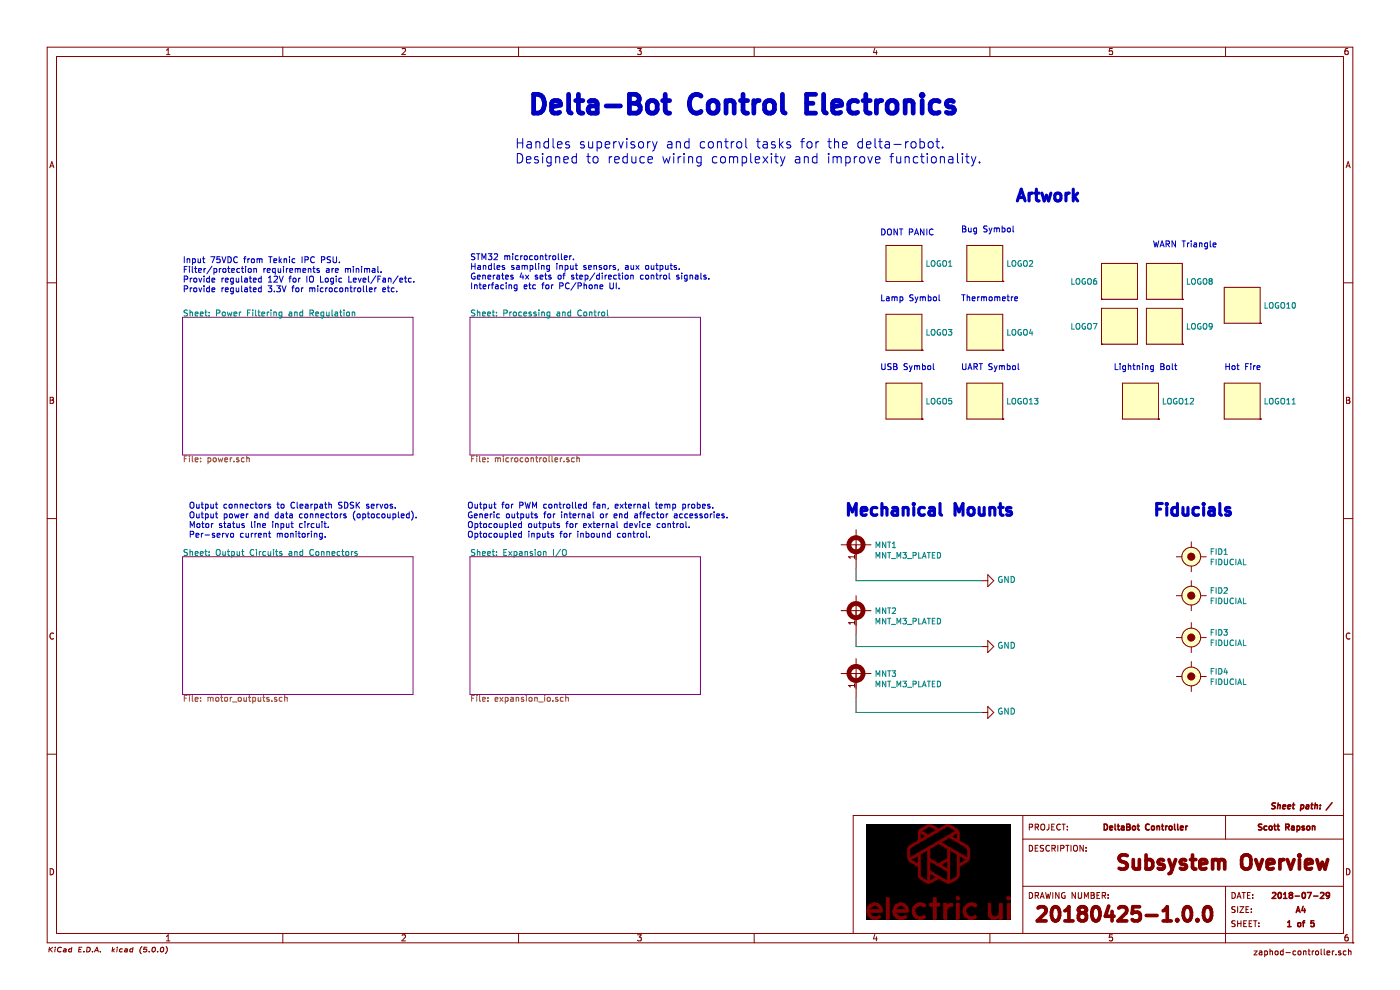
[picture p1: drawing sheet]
EESchema Schematic File Version 4
LIBS:zaphod-controller-cache
EELAYER 26 0
EELAYER END
$Descr A4 11693 8268
encoding utf-8
Sheet 1 5
Title "Subsystem Overview"
Date "2018-07-29"
Rev "1.0.0"
Comp ""
Comment1 "DeltaBot Controller"
Comment2 "20180425"
Comment3 "Scott Rapson"
Comment4 ""
$EndDescr
$Sheet
S 1525 2650 1925 1150
U 5AB8A40C
F0 "Power Filtering and Regulation" 50
F1 "power.sch" 50
$EndSheet
$Sheet
S 3925 2650 1925 1150
U 5AB8A40F
F0 "Processing and Control" 50
F1 "microcontroller.sch" 50
$EndSheet
$Sheet
S 1525 4650 1925 1150
U 5AB8A412
F0 "Output Circuits and Connectors" 50
F1 "motor_outputs.sch" 50
$EndSheet
$Sheet
S 3925 4650 1925 1150
U 5AB8A415
F0 "Expansion I/O" 50
F1 "expansion_io.sch" 50
$EndSheet
Text Notes 4400 975  0    157  ~ 31
Delta-Bot Control Electronics
Text Notes 4300 1375 0    79   ~ 0
Handles supervisory and control tasks for the delta-robot.\nDesigned to reduce wiring complexity and improve functionality.
Text Notes 1525 2450 0    50   ~ 0
Input 75VDC from Teknic IPC PSU.\nFilter/protection requirements are minimal.\nProvide regulated 12V for IO Logic Level/Fan/etc.\nProvide regulated 3.3V for microcontroller etc.
Text Notes 3925 2425 0    50   ~ 0
STM32 microcontroller.\nHandles sampling input sensors, aux outputs.\nGenerates 4x sets of step/direction control signals.\nInterfacing etc for PC/Phone UI.
Text Notes 1575 4500 0    50   ~ 0
Output connectors to Clearpath SDSK servos.\nOutput power and data connectors (optocoupled).\nMotor status line input circuit.\nPer-servo current monitoring.
Text Notes 3900 4500 0    50   ~ 0
Output for PWM controlled fan, external temp probes.\nGeneric outputs for internal or end affector accessories.\nOptocoupled outputs for external device control.\nOptocoupled inputs for inbound control.
$Comp
L appli_mount:MNT_M3_PLATED MNT1
U 1 1
P 7150 4550
F 0 "MNT1" H 7303 4550 47  0000 L CNN
F 1 "MNT_M3_PLATED" H 7303 4463 47  0000 L CNN
F 2 "Applidyne_Mount:MTGP650H330" H 7150 4725 47  0001 C CNN
F 3 "" H 7150 4550 60  0000 C CNN
	1    7150 4550
	1    0    0    -1  
$EndComp
$Comp
L appli_mount:MNT_M3_PLATED MNT2
U 1 1
P 7150 5100
F 0 "MNT2" H 7303 5100 47  0000 L CNN
F 1 "MNT_M3_PLATED" H 7303 5013 47  0000 L CNN
F 2 "Applidyne_Mount:MTGP650H330" H 7150 5275 47  0001 C CNN
F 3 "" H 7150 5100 60  0000 C CNN
	1    7150 5100
	1    0    0    -1  
$EndComp
Wire Wire Line
	7150 4750 7150 4850
Wire Wire Line
	7150 5400 7150 5300
$Comp
L appli_mount:MNT_M3_PLATED MNT3
U 1 1
P 7150 5625
F 0 "MNT3" H 7303 5625 47  0000 L CNN
F 1 "MNT_M3_PLATED" H 7303 5538 47  0000 L CNN
F 2 "Applidyne_Mount:MTGP650H330" H 7150 5800 47  0001 C CNN
F 3 "" H 7150 5625 60  0000 C CNN
	1    7150 5625
	1    0    0    -1  
$EndComp
Wire Wire Line
	7150 5825 7150 5950
$Comp
L appli_power:GND #PWR0101
U 1 1
P 8200 5950
F 0 "#PWR0101" H 8200 5700 50  0001 C CNN
F 1 "GND" V 8205 5822 50  0000 R CNN
F 2 "" H 8200 5950 60  0000 C CNN
F 3 "" H 8200 5950 60  0000 C CNN
	1    8200 5950
	0    -1   -1   0   
$EndComp
$Comp
L appli_power:GND #PWR0102
U 1 1
P 8200 5400
F 0 "#PWR0102" H 8200 5150 50  0001 C CNN
F 1 "GND" V 8205 5272 50  0000 R CNN
F 2 "" H 8200 5400 60  0000 C CNN
F 3 "" H 8200 5400 60  0000 C CNN
	1    8200 5400
	0    -1   -1   0   
$EndComp
$Comp
L appli_power:GND #PWR0103
U 1 1
P 8200 4850
F 0 "#PWR0103" H 8200 4600 50  0001 C CNN
F 1 "GND" V 8205 4722 50  0000 R CNN
F 2 "" H 8200 4850 60  0000 C CNN
F 3 "" H 8200 4850 60  0000 C CNN
	1    8200 4850
	0    -1   -1   0   
$EndComp
Text Notes 7050 4325 0    98   ~ 20
Mechanical Mounts
Text Notes 9625 4325 0    98   ~ 20
Fiducials
Text Notes 8475 1700 0    98   ~ 20
Artwork
Text Notes 7350 1975 0    50   ~ 0
DONT PANIC
$Comp
L appli_fiducial:FIDUCIAL FID1
U 1 1
P 9950 4650
F 0 "FID1" H 10103 4694 47  0000 L CNN
F 1 "FIDUCIAL" H 10103 4607 47  0000 L CNN
F 2 "Applidyne_Fiducial:FID100X200" H 9950 4825 47  0001 C CNN
F 3 "" H 9950 4650 60  0000 C CNN
	1    9950 4650
	1    0    0    -1  
$EndComp
$Comp
L appli_fiducial:FIDUCIAL FID3
U 1 1
P 9950 5325
F 0 "FID3" H 10103 5369 47  0000 L CNN
F 1 "FIDUCIAL" H 10103 5282 47  0000 L CNN
F 2 "Applidyne_Fiducial:FID100X200" H 9950 5500 47  0001 C CNN
F 3 "" H 9950 5325 60  0000 C CNN
	1    9950 5325
	1    0    0    -1  
$EndComp
$Comp
L appli_fiducial:FIDUCIAL FID2
U 1 1
P 9950 4975
F 0 "FID2" H 10103 5019 47  0000 L CNN
F 1 "FIDUCIAL" H 10103 4932 47  0000 L CNN
F 2 "Applidyne_Fiducial:FID100X200" H 9950 5150 47  0001 C CNN
F 3 "" H 9950 4975 60  0000 C CNN
	1    9950 4975
	1    0    0    -1  
$EndComp
$Comp
L appli_fiducial:FIDUCIAL FID4
U 1 1
P 9950 5650
F 0 "FID4" H 10103 5694 47  0000 L CNN
F 1 "FIDUCIAL" H 10103 5607 47  0000 L CNN
F 2 "Applidyne_Fiducial:FID100X200" H 9950 5825 47  0001 C CNN
F 3 "" H 9950 5650 60  0000 C CNN
	1    9950 5650
	1    0    0    -1  
$EndComp
Text Notes 9300 3100 0    50   ~ 0
Lightning Bolt
$Comp
L appli_logo:LOGO LOGO1
U 1 1
P 7550 2200
F 0 "LOGO1" H 7728 2200 47  0000 L CNN
F 1 "LOGO" H 7550 1925 47  0001 C CNN
F 2 "Applidyne_Logo:PANIC_LOGO890X810" H 7550 2000 47  0001 C CNN
F 3 "" H 7550 2200 60  0000 C CNN
	1    7550 2200
	1    0    0    -1  
$EndComp
Wire Wire Line
	7150 5400 8200 5400
Wire Wire Line
	7150 4850 8200 4850
Wire Wire Line
	7150 5950 8200 5950
$Comp
L appli_logo:LOGO LOGO11
U 1 1
P 10375 3350
F 0 "LOGO11" H 10553 3350 47  0000 L CNN
F 1 "LOGO" H 10375 3075 47  0001 C CNN
F 2 "Applidyne_Logo:FIRE_LOGO_320X420" H 10375 3150 47  0001 C CNN
F 3 "" H 10375 3350 60  0000 C CNN
	1    10375 3350
	1    0    0    -1  
$EndComp
Text Notes 10225 3100 0    50   ~ 0
Hot Fire
$Comp
L appli_logo:LOGO LOGO8
U 1 1
P 9725 2350
F 0 "LOGO8" H 9903 2350 47  0000 L CNN
F 1 "LOGO" H 9725 2075 47  0001 C CNN
F 2 "Applidyne_Logo:WARN_TRIANGLE_LOGO440X400" H 9725 2150 47  0001 C CNN
F 3 "" H 9725 2350 60  0000 C CNN
	1    9725 2350
	1    0    0    -1  
$EndComp
Text Notes 9625 2075 0    50   ~ 0
WARN Triangle
$Comp
L appli_logo:LOGO LOGO9
U 1 1
P 9725 2725
F 0 "LOGO9" H 9903 2725 47  0000 L CNN
F 1 "LOGO" H 9725 2450 47  0001 C CNN
F 2 "Applidyne_Logo:WARN_TRIANGLE_LOGO440X400" H 9725 2525 47  0001 C CNN
F 3 "" H 9725 2725 60  0000 C CNN
	1    9725 2725
	1    0    0    -1  
$EndComp
$Comp
L appli_logo:LOGO LOGO6
U 1 1
P 9350 2350
F 0 "LOGO6" H 9528 2350 47  0000 L CNN
F 1 "LOGO" H 9350 2075 47  0001 C CNN
F 2 "Applidyne_Logo:WARN_TRIANGLE_LOGO440X400" H 9350 2150 47  0001 C CNN
F 3 "" H 9350 2350 60  0000 C CNN
	1    9350 2350
	-1   0    0    -1  
$EndComp
$Comp
L appli_logo:LOGO LOGO7
U 1 1
P 9350 2725
F 0 "LOGO7" H 9528 2725 47  0000 L CNN
F 1 "LOGO" H 9350 2450 47  0001 C CNN
F 2 "Applidyne_Logo:WARN_TRIANGLE_LOGO440X400" H 9350 2525 47  0001 C CNN
F 3 "" H 9350 2725 60  0000 C CNN
	1    9350 2725
	-1   0    0    -1  
$EndComp
$Comp
L appli_logo:LOGO LOGO10
U 1 1
P 10375 2550
F 0 "LOGO10" H 10553 2550 47  0000 L CNN
F 1 "LOGO" H 10375 2275 47  0001 C CNN
F 2 "Applidyne_Logo:WARN_TRIANGLE_LOGO440X400_MASK" H 10375 2350 47  0001 C CNN
F 3 "" H 10375 2550 60  0000 C CNN
	1    10375 2550
	1    0    0    -1  
$EndComp
$Comp
L appli_logo:LOGO LOGO4
U 1 1
P 8225 2775
F 0 "LOGO4" H 8403 2775 47  0000 L CNN
F 1 "LOGO" H 8225 2500 47  0001 C CNN
F 2 "Applidyne_Logo:THERMO_LOGO_170X350" H 8225 2575 47  0001 C CNN
F 3 "" H 8225 2775 60  0000 C CNN
	1    8225 2775
	1    0    0    -1  
$EndComp
Text Notes 8025 2525 0    50   ~ 0
Thermometre
$Comp
L appli_logo:LOGO LOGO5
U 1 1
P 7550 3350
F 0 "LOGO5" H 7728 3350 47  0000 L CNN
F 1 "LOGO" H 7550 3075 47  0001 C CNN
F 2 "Applidyne_Logo:USB_LOGO410X250" H 7550 3150 47  0001 C CNN
F 3 "" H 7550 3350 60  0000 C CNN
	1    7550 3350
	1    0    0    -1  
$EndComp
Text Notes 7350 3100 0    50   ~ 0
USB Symbol
$Comp
L appli_logo:LOGO LOGO2
U 1 1
P 8225 2200
F 0 "LOGO2" H 8403 2200 47  0000 L CNN
F 1 "LOGO" H 8225 1925 47  0001 C CNN
F 2 "Applidyne_Logo:BUG_LOGO250X250" H 8225 2000 47  0001 C CNN
F 3 "" H 8225 2200 60  0000 C CNN
	1    8225 2200
	1    0    0    -1  
$EndComp
Text Notes 8025 1950 0    50   ~ 0
Bug Symbol
$Comp
L appli_logo:LOGO LOGO3
U 1 1
P 7550 2775
F 0 "LOGO3" H 7728 2775 47  0000 L CNN
F 1 "LOGO" H 7550 2500 47  0001 C CNN
F 2 "Applidyne_Logo:BULB_LOGO230X330" H 7550 2575 47  0001 C CNN
F 3 "" H 7550 2775 60  0000 C CNN
	1    7550 2775
	1    0    0    -1  
$EndComp
Text Notes 7350 2525 0    50   ~ 0
Lamp Symbol
$Comp
L appli_logo:LOGO LOGO12
U 1 1
P 9525 3350
F 0 "LOGO12" H 9703 3350 47  0000 L CNN
F 1 "LOGO" H 9525 3075 47  0001 C CNN
F 2 "Applidyne_Logo:BOLT_LOGO_310X490" H 9525 3150 47  0001 C CNN
F 3 "" H 9525 3350 60  0000 C CNN
	1    9525 3350
	1    0    0    -1  
$EndComp
$Comp
L appli_logo:LOGO LOGO13
U 1 1
P 8225 3350
F 0 "LOGO13" H 8403 3350 47  0000 L CNN
F 1 "LOGO" H 8225 3075 47  0001 C CNN
F 2 "Applidyne_Logo:DUPLEX_LOGO330X260" H 8225 3150 47  0001 C CNN
F 3 "" H 8225 3350 60  0000 C CNN
	1    8225 3350
	1    0    0    -1  
$EndComp
Text Notes 8025 3100 0    50   ~ 0
UART Symbol
$EndSCHEMATC
